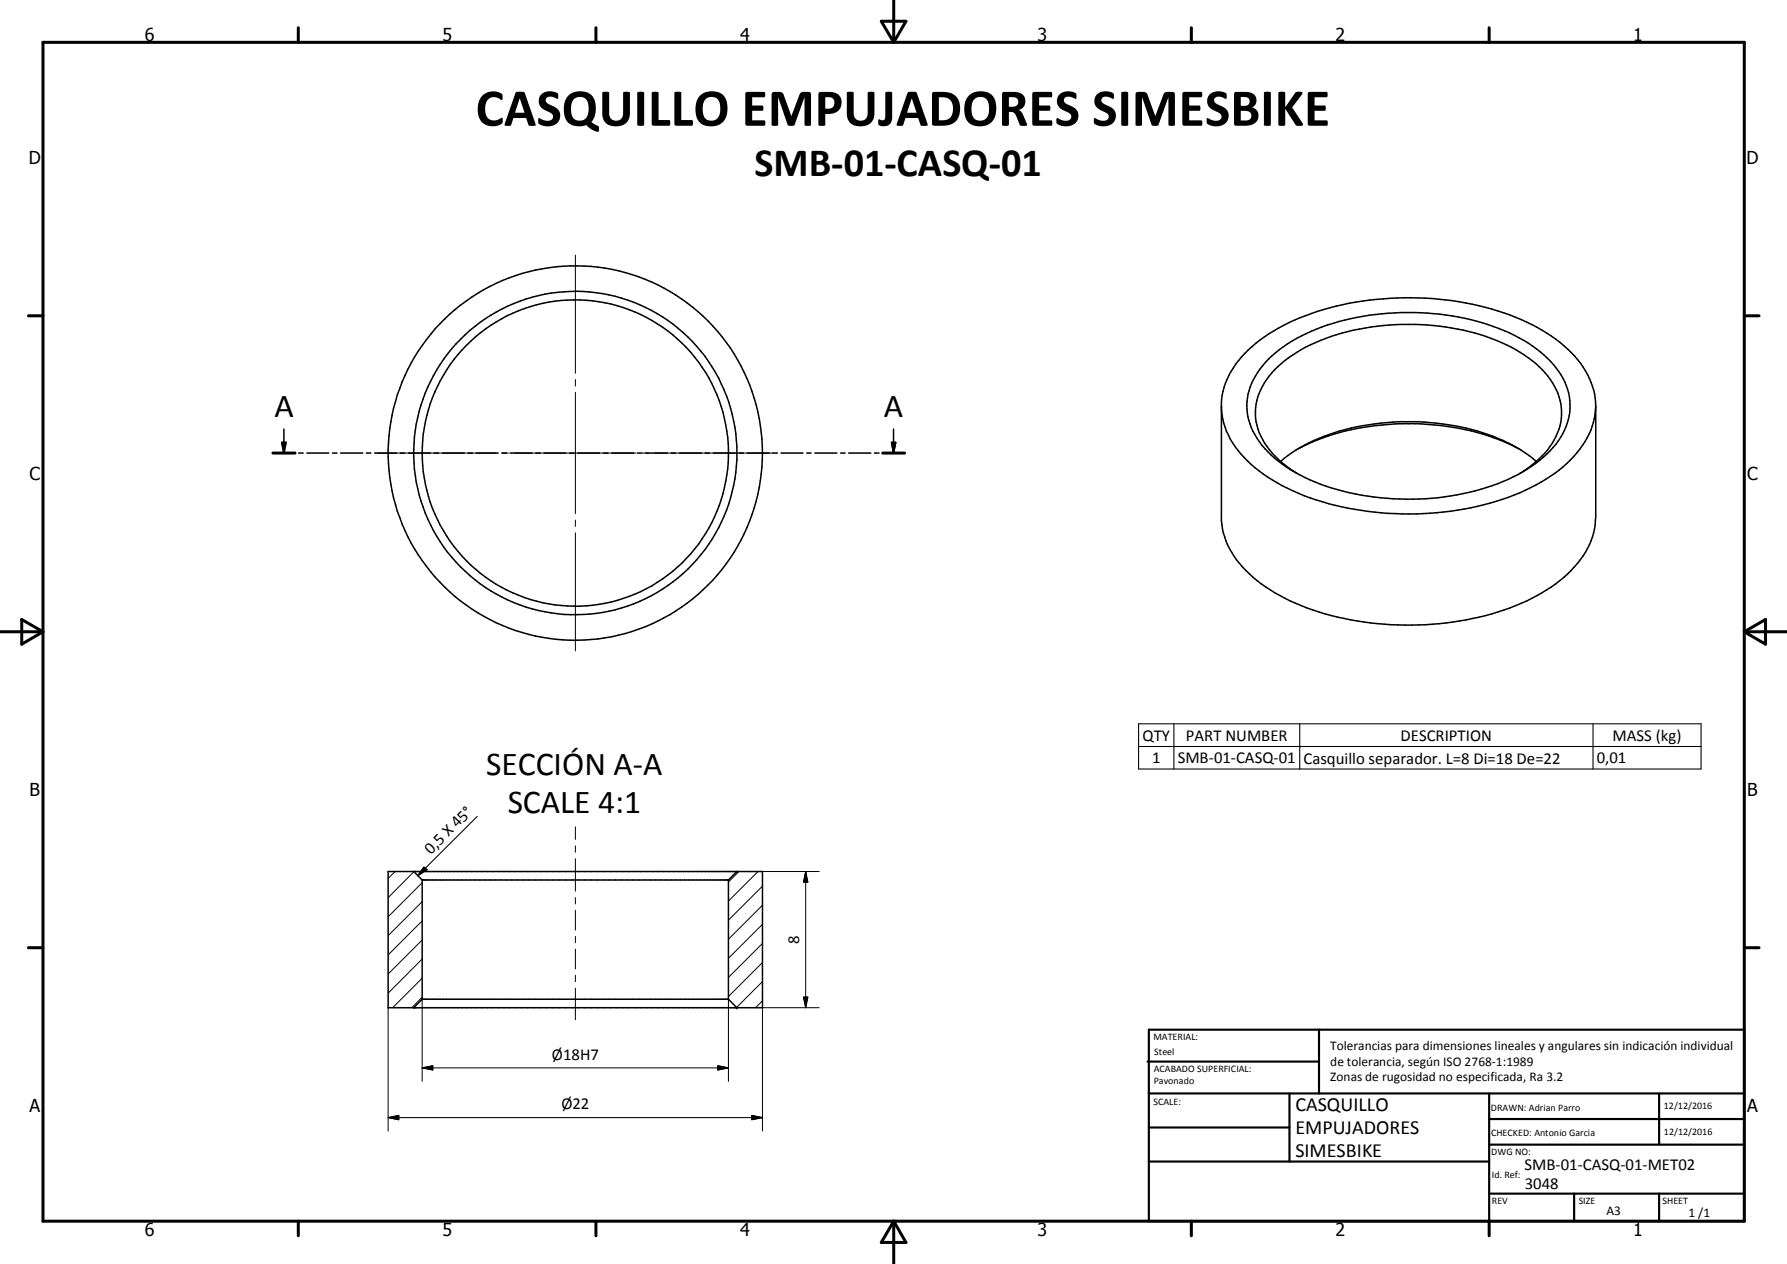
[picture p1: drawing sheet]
<svg xmlns="http://www.w3.org/2000/svg" width="420mm" height="297mm" viewBox="0 0 420 297" stroke-linecap="round" stroke-linejoin="round" font-family="sans-serif">
<g fill="none" stroke="#000" stroke-width=".35">
<path d="M298.3 84.4a39.5 39.5 0 0 1 19.3-9.5 60.2 60.2 0 0 1 38.5 3.9 24.7 24.7 0 0 1 11.8 11 13.8 13.8 0 0 1-2.8 15.4 35.9 35.9 0 0 1-18.3 10.2 61.3 61.3 0 0 1-40-3.2 24.6 24.6 0 0 1-12.6-11.7 13.4 13.4 0 0 1 2-13.8zM375.2 95.4v26.1a17.9 17.9 0 0 1-5.8 12.6 42.1 42.1 0 0 1-18.6 10.2 71.9 71.9 0 0 1-46.2-2.5 31.8 31.8 0 0 1-15-12 17.4 17.4 0 0 1-2.4-7.4v-27.6a18.8 18.8 0 0 1 7.2-13.4 49.1 49.1 0 0 1 22.9-10.2 71.9 71.9 0 0 1 40.4 3.9 31.6 31.6 0 0 1 15.1 12.1 15.8 15.8 0 0 1-2.1 19.2 39.1 39.1 0 0 1-18.9 11.4 71.9 71.9 0 0 1-46.5-1.8 33.7 33.7 0 0 1-15.5-11.9 17.2 17.2 0 0 1-2.6-8.3M64.2 106.5h5.2M66.2 104h1.1l-.6 2.5zM66.7 100.8v5.7M70.2 106.5h1.1M72.2 106.5h5.1M78.2 106.5h1M80.1 106.5h5.2M86.1 106.5h1.1M88.1 106.5h5.1M94.1 106.5h1.1"/>
<path d="M96 106.5h5.2M102.1 106.5h1M104 106.5h5.2M110.1 106.5h1M112 106.5h5.1M118 106.5h1.1M119.9 106.5h5.2M126 106.5h1M127.9 106.5h5.1M133.9 106.5h1.1M135.8 106.5h5.2M141.9 106.5h1"/>
<path d="M143.8 106.5h5.2M149.8 106.5h1.1M151.8 106.5h5.1M157.8 106.5h1.1M159.8 106.5h5.1M165.8 106.5h1M167.7 106.5h5.2M173.8 106.5h1M175.7 106.5h5.1M181.7 106.5h1.1M183.6 106.5h5.2M189.7 106.5h1"/>
<path d="M191.6 106.5h5.2M197.6 106.5h1.1M199.5 106.5h5.3M205.6 106.5h1.1M207.5 106.5h5.2M209.6 104h1l-.5 2.5zM210.1 100.8v5.7M301.1 108.5a39.4 39.4 0 0 1 19.4-8.5 60.8 60.8 0 0 1 24.1 .6 38.3 38.3 0 0 1 16.6 7.9M305 105.6a57.1 57.1 0 0 1 29.2-6 54.3 54.3 0 0 1 23.1 6M305 111.3a20.5 20.5 0 0 1-9.2-10.5 13.3 13.3 0 0 1 3.2-13.2 34.4 34.4 0 0 1 17.9-9.7 58 58 0 0 1 37.3 3.1 23.7 23.7 0 0 1 11.7 10.6 13 13 0 0 1-2 14.1l-2.1 2.2-2.6 2.1-1.9 1.3M91.3 204.8h88v32h-88zM97.3 204.8l2 2"/>
<path d="M99.3 206.8v28M99.3 206.8h72M171.3 206.8v28M173.3 204.8l-2 2M99.3 234.8l-2 2M99.3 234.8h72M171.3 234.8l2 2"/>
<circle cx="135.3" cy="106.5" r="36"/>
<circle cx="135.3" cy="106.4" r="44"/>
<circle cx="135.3" cy="106.5" r="38"/>
</g>
<g fill="#000">
<circle cx="173.3" cy="204.8" r=".18"/>
<circle cx="173.3" cy="236.8" r=".18"/>
</g>
<g fill="none" stroke="#000" stroke-width=".71">
<path d="M10.1 9.9h400v277.1h-400zM70.1 6.5v3.4M140.1 6.5v3.4M207.2 5h5.8l-2.9 4.9zM210.1 0v9.9M280.1 6.5v3.4M350.1 6.5v3.4M6.7 74.2h3.4M410.1 74.2h3.5M64.2 106.5h5.2M207.5 106.5h5.2M.1 148.5h10"/>
<path d="M5.1 145.6l5 2.9-5 2.9zM410.1 148.5h10M410.1 148.5l5-2.9v5.8zM6.7 222.7h3.4M410.1 222.7h3.5M70.1 287v3.4M140.1 287v3.4M210.1 287v10M210.1 287l2.9 5h-5.8zM280.1 287v3.4M350.1 287v3.4"/>
</g>
<g fill="none" stroke="#000" stroke-width=".51">
<path d="M269.8 249.5h40.3M270.1 242h140v45h-140zM270.1 257h140M303.2 257v16M310.1 242v15M350.1 257v30M390.1 257v12M270.1 265h33.1M270.1 273h80M350.1 269h60M350.1 263h60M350.1 280.5h60"/>
<path d="M370.1 280.5v6.5M390.1 280.5v6.5"/>
</g>
<path d="M66.2 104h1.1l-.6 2.5zM209.6 104h1l-.5 2.5zM99.7 203.7l.7 .7-2.2 1.4zM189.4 204.8l.5 2.5h-1zM188.9 234.3h1l-.5 2.5zM99.3 251l2.5-.6v1.1zM168.8 250.4l2.5 .6-2.5 .5zM91.3 262.6l2.5-.5v1zM176.8 262.1l2.5 .5-2.5 .5z" fill="#000"/>
<g fill="none" stroke="#000" stroke-width=".24">
<path d="M135.3 59.9v27.8M135.3 89.2v1.5M135.3 92.2v28.5M88.8 106.5h27.7M118 106.5h1.5M121 106.5h28.5M151 106.5h1.5M154 106.5h27.8M135.3 122.2v1.5M135.3 125.2v27.8M135.3 194.3v3M135.3 198.8v1.5"/>
<path d="M92.9 204.8l-1.6 1.6M97.3 204.9l-6 6M99.3 216.4l-8 8M99.3 211.9l-8 8M99.3 207.4l-8 8M135.3 201.8v7.6M135.3 210.9v1.5M135.3 213.9v4.7M173.7 204.8l-2.4 2.5M178.2 204.8l-6.9 7M179.3 217.2l-8 8M179.3 212.7l-8 8"/>
<path d="M179.3 208.2l-8 8M179.3 204.8h13.3M189.4 204.8l.5 2.5h-1zM189.4 204.8v32M91.3 236.8v29M99.3 234.4l-2.5 2.4M99.3 229.9l-7 6.9M99.3 225.4l-8 8M99.3 220.9l-8 8M99.3 234.8v19.3M135.3 220v1.5M135.3 223.1v4.6"/>
<path d="M135.3 229.2v1.5M135.3 232.2v7.4M171.3 234.8v19.3M179.3 235.2l-1.7 1.6M179.3 230.7l-6.1 6M179.3 226.2l-8 8M179.3 221.7l-8 8M188.9 234.3h1l-.5 2.5zM192.6 236.8h-13.3v29M99.3 251l2.5-.6v1.1zM99.3 251h72M168.8 250.4l2.5 .6-2.5 .5z"/>
<path d="M91.3 262.6l2.5-.5v1zM91.3 262.6h88M176.8 262.1l2.5 .5-2.5 .5z"/>
</g>
<path d="M267.7 170.1h132.3v10.6h-132.3zM267.7 175.4h132.3M276 170.1v10.6M305.6 170.1v10.6M374.6 170.1v10.6M112.2 191.9l-14 13.9M99.6 203.8l-1.4 2M99.7 203.7l.7 .7-2.2 1.4zM100 204l.4 .4-2.2 1.4" fill="none" stroke="#000" stroke-width=".25"/>
<text font-size="12.6" x="111.8" y="29.5">CASQUILLO EMPUJADORES SIMESBIKE</text>
<text font-size="9.4" x="177.4" y="41.3">SMB-01-CASQ-01</text>
<g font-size="7.9">
<text x="64.5" y="98">A</text>
<text x="207.8" y="98">A</text>
<text x="114.3" y="182.1">SECCIÓN A-A</text>
<text x="119.4" y="191.1">SCALE 4:1</text>
</g>
<g font-size="4.7">
<text x="304.6" y="261.1">CASQUILLO</text>
<text x="304.6" y="266.5">EMPUJADORES</text>
<text x="304.6" y="271.9">SIMESBIKE</text>
</g>
<g font-size="4.2">
<text x="34" y="9.6">6</text>
<text x="104" y="9.6">5</text>
<text x="174" y="9.6">4</text>
<text x="244" y="9.6">3</text>
<text x="314" y="9.6">2</text>
<text x="384" y="9.6">1</text>
<text x="6.8" y="38.7">D</text>
<text x="410.6" y="38.7">D</text>
<text x="7" y="112.9">C</text>
<text x="410.8" y="112.9">C</text>
<text x="7" y="187.1">B</text>
<text x="410.8" y="187.1">B</text>
<text x="7" y="261.4">A</text>
<text x="410.8" y="261.4">A</text>
<text x="34" y="290.4">6</text>
<text x="104" y="290.4">5</text>
<text x="174" y="290.4">4</text>
<text x="244" y="290.4">3</text>
<text x="314" y="290.4">2</text>
<text x="384" y="290.4">1</text>
</g>
<g font-size="3.9">
<text x="268.6" y="174">QTY</text>
<text x="270.9" y="179.3">1</text>
<text x="276.9" y="179.4">SMB-01-CASQ-01</text>
<text x="278.8" y="174">PART NUMBER</text>
<text x="306.4" y="179.5">Casquillo separador. L=8 Di=18 De=22</text>
<text x="329.3" y="174">DESCRIPTION</text>
<text x="375.4" y="179.4">0,01</text>
<text x="379.1" y="174.2">MASS (kg)</text>
<text x="101.3" y="200.9" transform="rotate(-45 101.3 200.9)">0,5 X 45°</text>
<text x="187.9" y="221.8" transform="rotate(-90 187.9 221.8)">8</text>
<text x="129.8" y="249">Ø18H7</text>
<text x="132" y="260.7">Ø22</text>
<text x="358.5" y="275">SMB-01-CASQ-01-MET02</text>
<text x="358.5" y="279.4">3048</text>
</g>
<g font-size="3.1">
<text x="312.7" y="246.8">Tolerancias para dimensiones lineales y angulares sin indicación individual</text>
<text x="312.7" y="250.4">de tolerancia, según ISO 2768-1:1989</text>
<text x="312.7" y="254">Zonas de rugosidad no especificada, Ra 3.2</text>
<text x="377.7" y="285.6">A3</text>
<text x="397" y="285.9">1 /1</text>
</g>
<g font-size="2.4">
<text x="271.2" y="244.4">MATERIAL:</text>
<text x="271.3" y="252">ACABADO SUPERFICIAL:</text>
<text x="271.4" y="247.9">Steel</text>
<text x="271.3" y="254.6">Pavonado</text>
<text x="271.2" y="259.7">SCALE:</text>
<text x="350.6" y="261">DRAWN: Adrian Parro</text>
<text x="391.2" y="260.6">12/12/2016</text>
<text x="350.6" y="267">CHECKED: Antonio Garcia</text>
<text x="391.2" y="266.7">12/12/2016</text>
<text x="350.6" y="271.4">DWG NO:</text>
<text x="350.8" y="276.9">Id. Ref:</text>
<text x="350.8" y="282.8">REV</text>
<text x="371.2" y="282.9">SIZE</text>
<text x="390.9" y="282.9">SHEET</text>
</g>
</svg>
